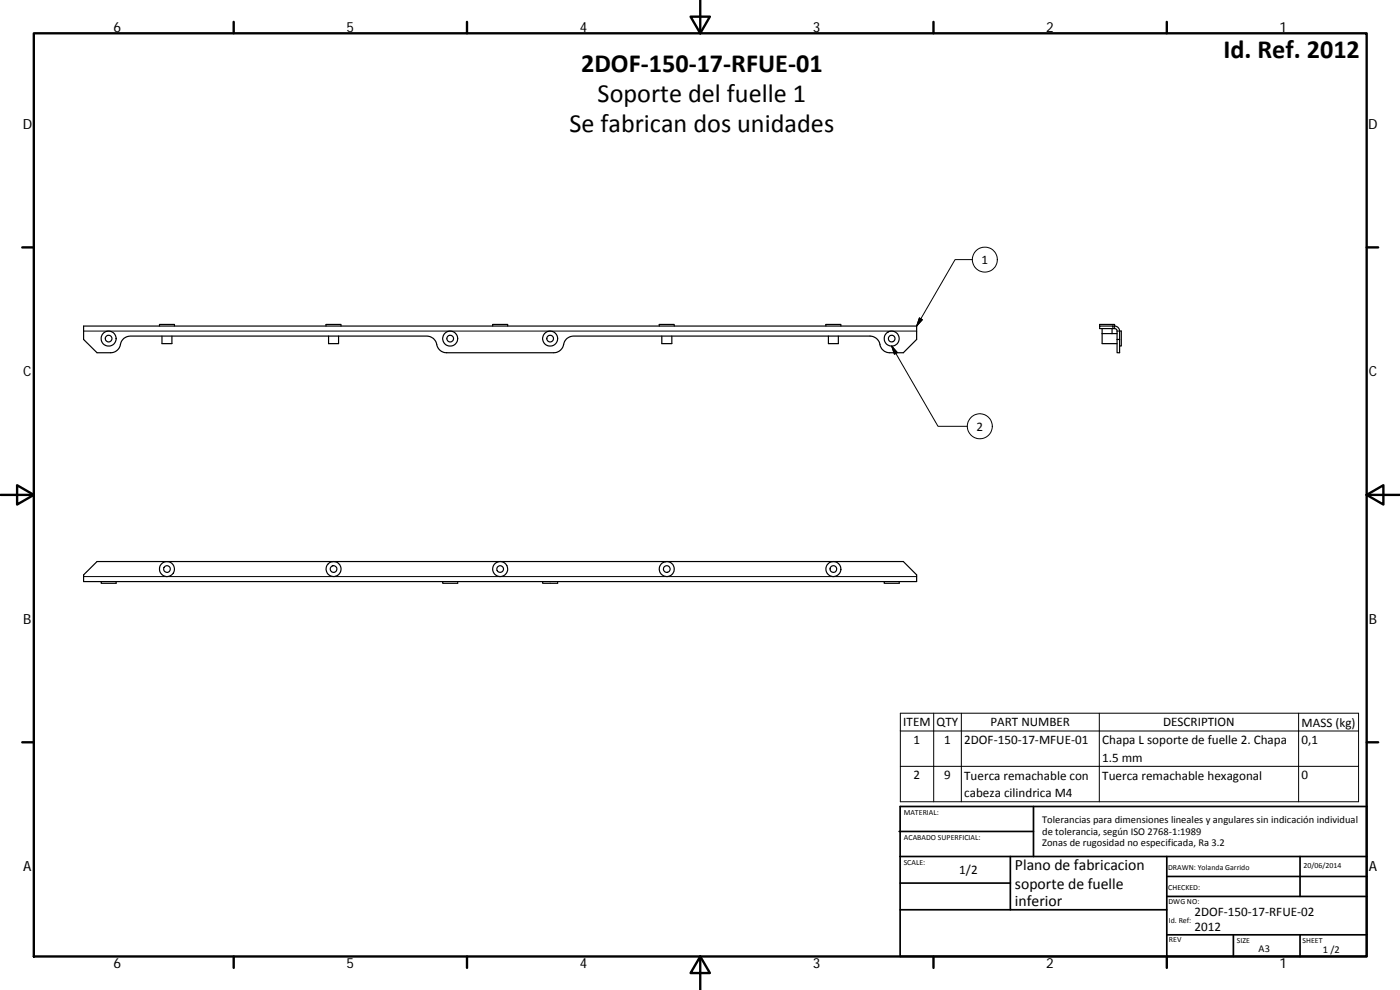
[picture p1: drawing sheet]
<svg xmlns="http://www.w3.org/2000/svg" width="420mm" height="297mm" viewBox="0 0 420 297" stroke-linecap="round" stroke-linejoin="round" font-family="sans-serif">
<g fill="none" stroke="#000" stroke-width=".36">
<path d="M25.1 97.8h250v4.1l-4 3.9h-4.1a3.3 3.3 0 0 1-3.2-3.3 3.2 3.2 0 0 0-2.7-1.7h-89a3.4 3.4 0 0 0-3.2 3.3 2.98 2.98 0 0 1-2.7 1.7h-32.2a3.4 3.4 0 0 1-3.2-3.3 3.2 3.2 0 0 0-2.7-1.7h-89a3.4 3.4 0 0 0-3.2 3.3 2.92 2.92 0 0 1-2.7 1.7h-4.1l-4-3.9zM47.9 97.8v-.5h4.5v.5M97.8 97.8v-.5h4.6v.5M147.9 97.8v-.5h4.5v.5M197.9 97.8v-.5h4.4v.5M247.9 97.8v-.5h4.5v.5M330 97.8h4v.8h-4zM330 97.8v-.5h4.5v.5M330.8 98.6v1.5M333.7 98.6v1.5M334 98.6h.7l.5 .4v2.9M334 97.8h.5"/>
<path d="M334.5 97.8a1.52 1.52 0 0 1 1.5 1.5M336 99.3h.5v4.5h-.5M336 99.3v6.5h-.8v-3.9M48.6 100.8v2.3h3v-2.3M98.6 100.8v2.3h3v-2.3M198.6 100.8v2.3h3v-2.3M248.6 100.8v2.3h3v-2.3M330.8 100.1h4.4M330.8 100.1v3h4.4M335.2 101.9h.8M25.1 172.5l4-4h242l4 4v2h-250zM30.4 174.5v.5h4.5v-.5"/>
<path d="M132.9 174.5v.5h4.5v-.5M162.8 174.5v.5h4.6v-.5M265.4 174.5v.5h4.5v-.5"/>
<circle cx="32.6" cy="101.6" r="2.25"/>
<circle cx="32.6" cy="101.6" r="1"/>
<circle cx="135.1" cy="101.6" r="2.26"/>
<circle cx="135.1" cy="101.6" r="1"/>
<circle cx="165.1" cy="101.6" r="2.26"/>
<circle cx="165.1" cy="101.6" r="1.01"/>
<circle cx="267.6" cy="101.6" r="2.25"/>
<circle cx="267.6" cy="101.6" r="1"/>
<circle cx="50.1" cy="170.7" r="2.25"/>
<circle cx="50.1" cy="170.7" r="1.01"/>
<circle cx="100.1" cy="170.7" r="2.25"/>
<circle cx="100.1" cy="170.7" r="1"/>
<circle cx="150.1" cy="170.7" r="1.01"/>
<circle cx="150.1" cy="170.7" r="2.25"/>
<circle cx="200.1" cy="170.7" r="1"/>
<circle cx="200.1" cy="170.7" r="2.25"/>
<circle cx="250.1" cy="170.7" r="2.26"/>
<circle cx="250.1" cy="170.7" r="1"/>
</g>
<g fill="none" stroke="#000" stroke-width=".3">
<path d="M291.8 77.9h-5.2l-11.5 19.9M25.1 99.3h250M275.9 95.4l.9 .5-1.7 1.9zM334.5 97.8v.8M335.2 99.3h.8M267.6 103.8l13.9 24.1h8.8M267.6 103.8l1.7 2-.9 .5zM25.1 173h250M270.2 214h137.5v26.6h-137.5zM270.2 219.3h137.5M280.2 214v26.6M288.5 214v26.6"/>
<path d="M329.9 214v26.6M389.7 214v26.6M270.2 229.9h137.5"/>
<circle cx="295.6" cy="77.9" r="3.8"/>
<circle cx="294.1" cy="127.9" r="3.8"/>
</g>
<g fill="none" stroke="#000" stroke-width=".71">
<path d="M10.1 10h400.1v277h-400.1zM70.1 6.6v3.4M140.2 6.6v3.4M207.3 5h5.8l-2.9 5zM210.2 0v10M280.2 6.6v3.4M350.2 6.6v3.4M6.7 74.2h3.4M410.2 74.2h3.4M.2 148.5h9.9M5.1 145.6l5 2.9-5 2.9zM410.2 148.5l5-2.9v5.8z"/>
<path d="M410.2 148.5h9.9M6.7 222.7h3.4M410.2 222.7h3.4M70.1 287v3.4M140.2 287v3.4M210.2 287l2.9 5h-5.8zM210.2 287v10M280.2 287v3.4M350.2 287v3.4"/>
</g>
<g fill="none" stroke="#000" stroke-width=".51">
<path d="M269.8 249.5h40.4M270.1 257h140.1M270.1 242h140.1v45h-140.1zM303.2 257v16M310.2 242v15M350.2 257v30M390.2 257v12M270.1 273h80.1M270.1 265h33.1M350.2 269h60M350.2 263h60M350.2 280.5h60"/>
<path d="M370.2 280.5v6.5M390.2 280.5v6.5"/>
</g>
<path d="M275.9 95.4l.9 .5-1.7 1.9zM267.6 103.8l1.7 2-.9 .5z" fill="#000" stroke="#000" stroke-width=".3"/>
<g font-size="7.9">
<text x="367.2" y="17.4">Id. Ref. 2012</text>
<text x="174.4" y="21.5">2DOF‐150‐17‐RFUE‐01</text>
<text x="179.4" y="30.5">Soporte del fuelle 1</text>
<text x="170.9" y="39.5">Se fabrican dos unidades</text>
</g>
<g font-size="4.7">
<text x="304.6" y="261.2">Plano de fabricacion</text>
<text x="304.6" y="266.6">soporte de fuelle</text>
<text x="304.6" y="272">inferior</text>
</g>
<g font-size="4.2">
<text x="34" y="9.6">6</text>
<text x="104" y="9.6">5</text>
<text x="174" y="9.6">4</text>
<text x="244" y="9.6">3</text>
<text x="314" y="9.6">2</text>
<text x="384" y="9.6">1</text>
<text x="6.8" y="38.7">D</text>
<text x="410.6" y="38.7">D</text>
<text x="7" y="112.9">C</text>
<text x="410.8" y="112.9">C</text>
<text x="7" y="187.1">B</text>
<text x="410.8" y="187.1">B</text>
<text x="7" y="261.3">A</text>
<text x="410.8" y="261.3">A</text>
<text x="34" y="290.4">6</text>
<text x="104" y="290.4">5</text>
<text x="174" y="290.4">4</text>
<text x="244" y="290.4">3</text>
<text x="314" y="290.4">2</text>
<text x="384" y="290.4">1</text>
</g>
<g font-size="3.9">
<text x="294.6" y="79.2">1</text>
<text x="293" y="129.2">2</text>
<text x="271.1" y="217.9">ITEM</text>
<text x="281.1" y="217.9">QTY</text>
<text x="297.3" y="217.9">PART NUMBER</text>
<text x="349.1" y="217.9">DESCRIPTION</text>
<text x="390.6" y="218">MASS (kg)</text>
<text x="274.2" y="223.2">1</text>
<text x="283.3" y="223.2">1</text>
<text x="289.4" y="223.2">2DOF‐150‐17‐MFUE‐01</text>
<text x="330.8" y="223.3">Chapa L soporte de fuelle 2. Chapa</text>
<text x="390.6" y="223.2">0,1</text>
<text x="274.2" y="233.8">2</text>
<text x="283.3" y="233.8">9</text>
<text x="289.4" y="233.9">Tuerca remachable con</text>
<text x="330.8" y="233.9">Tuerca remachable hexagonal</text>
<text x="330.8" y="228.6">1.5 mm</text>
<text x="390.6" y="233.8">0</text>
<text x="289.4" y="239.2">cabeza cilindrica M4</text>
<text x="287.9" y="262.1">1/2</text>
<text x="358.5" y="274.9">2DOF‐150‐17‐RFUE‐02</text>
<text x="358.5" y="279.4">2012</text>
</g>
<g font-size="3.1">
<text x="312.8" y="246.8">Tolerancias para dimensiones lineales y angulares sin indicación individual</text>
<text x="312.8" y="250.4">de tolerancia, según ISO 2768‐1:1989</text>
<text x="312.8" y="254">Zonas de rugosidad no especificada, Ra 3.2</text>
<text x="377.7" y="285.6">A3</text>
<text x="397" y="285.9">1 /2</text>
</g>
<g font-size="2.4">
<text x="271.2" y="244.4">MATERIAL:</text>
<text x="271.3" y="251.9">ACABADO SUPERFICIAL:</text>
<text x="271.2" y="259.7">SCALE:</text>
<text x="350.6" y="260.9">DRAWN: Yolanda Garrido</text>
<text x="391.2" y="260.6">20/06/2014</text>
<text x="350.6" y="267">CHECKED:</text>
<text x="350.7" y="271.4">DWG NO:</text>
<text x="350.8" y="276.8">Id. Ref:</text>
<text x="350.8" y="282.8">REV</text>
<text x="371.2" y="282.9">SIZE</text>
<text x="390.9" y="282.9">SHEET</text>
</g>
</svg>
